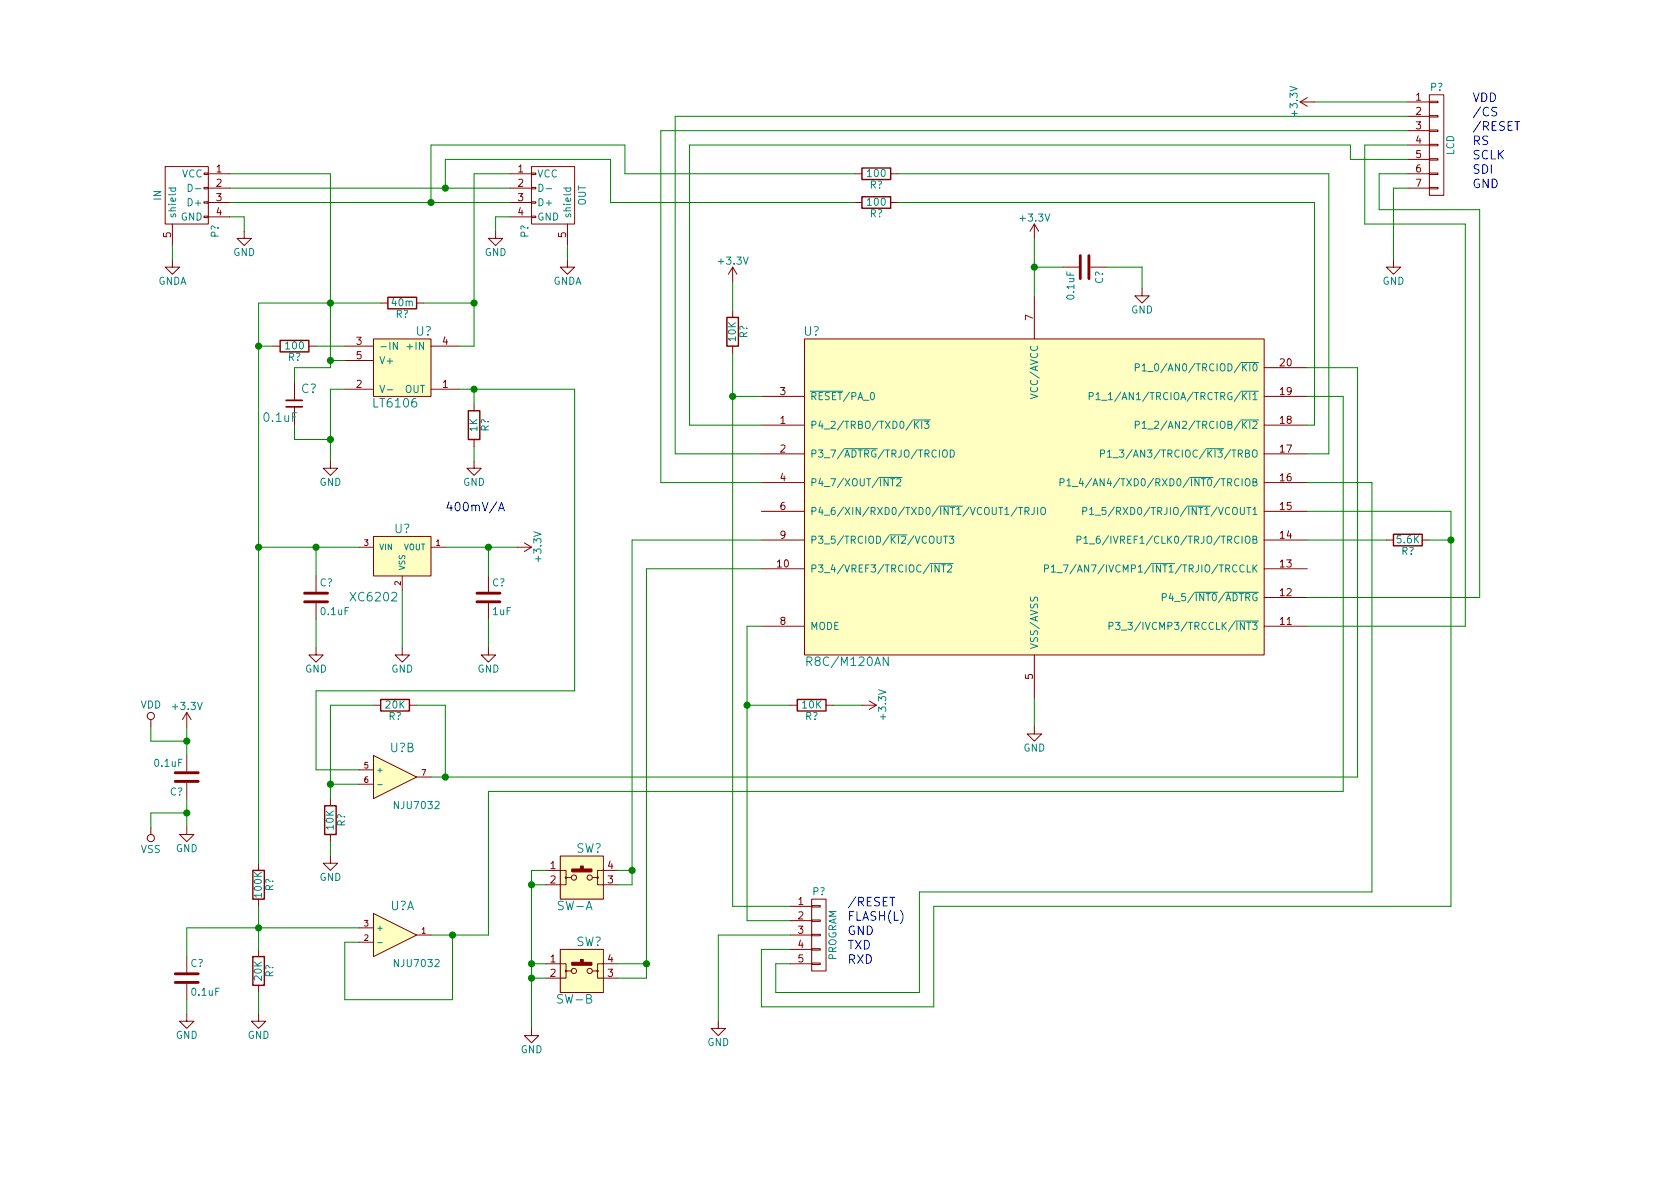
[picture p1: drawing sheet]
EESchema Schematic File Version 2
LIBS:power
LIBS:device
LIBS:transistors
LIBS:conn
LIBS:linear
LIBS:regul
LIBS:74xx
LIBS:cmos4000
LIBS:adc-dac
LIBS:memory
LIBS:xilinx
LIBS:microcontrollers
LIBS:dsp
LIBS:microchip
LIBS:analog_switches
LIBS:motorola
LIBS:texas
LIBS:intel
LIBS:audio
LIBS:interface
LIBS:digital-audio
LIBS:philips
LIBS:display
LIBS:cypress
LIBS:siliconi
LIBS:opto
LIBS:atmel
LIBS:contrib
LIBS:valves
LIBS:akizuki
LIBS:renesas
LIBS:usb_checker-cache
EELAYER 25 0
EELAYER END
$Descr A4 11693 8268
encoding utf-8
Sheet 1 1
Title ""
Date ""
Rev ""
Comp ""
Comment1 ""
Comment2 ""
Comment3 ""
Comment4 ""
$EndDescr
$Comp
L LT6106 U?
U 1 1
P 2800 2600
F 0 "U?" H 2950 2900 60  0000 C CNN
F 1 "LT6106" H 2750 2400 60  0000 C CNN
F 2 "" H 2800 2600 60  0000 C CNN
F 3 "" H 2800 2600 60  0000 C CNN
	1    2800 2600
	1    0    0    -1  
$EndComp
$Comp
L R R?
U 1 1
P 2800 2100
F 0 "R?" V 2880 2100 50  0000 C CNN
F 1 "40m" V 2800 2100 50  0000 C CNN
F 2 "" V 2730 2100 50  0000 C CNN
F 3 "" H 2800 2100 50  0000 C CNN
	1    2800 2100
	0    1    1    0   
$EndComp
$Comp
L R R?
U 1 1
P 2050 2400
F 0 "R?" V 2130 2400 50  0000 C CNN
F 1 "100" V 2050 2400 50  0000 C CNN
F 2 "" V 1980 2400 50  0000 C CNN
F 3 "" H 2050 2400 50  0000 C CNN
	1    2050 2400
	0    1    1    0   
$EndComp
Wire Wire Line
	2200 2400 2400 2400
Wire Wire Line
	1900 2400 1800 2400
Wire Wire Line
	1800 2100 2650 2100
Wire Wire Line
	2950 2100 3300 2100
Wire Wire Line
	3300 1200 3300 2400
Wire Wire Line
	3300 2400 3200 2400
$Comp
L R R?
U 1 1
P 3300 2950
F 0 "R?" V 3380 2950 50  0000 C CNN
F 1 "1K" V 3300 2950 50  0000 C CNN
F 2 "" V 3230 2950 50  0000 C CNN
F 3 "" H 3300 2950 50  0000 C CNN
	1    3300 2950
	1    0    0    -1  
$EndComp
$Comp
L GND #PWR?
U 1 1
P 3300 3200
F 0 "#PWR?" H 3300 2950 50  0001 C CNN
F 1 "GND" H 3300 3050 50  0000 C CNN
F 2 "" H 3300 3200 50  0000 C CNN
F 3 "" H 3300 3200 50  0000 C CNN
	1    3300 3200
	1    0    0    -1  
$EndComp
Wire Wire Line
	3300 2800 3300 2700
Wire Wire Line
	3200 2700 4000 2700
Wire Wire Line
	3300 3200 3300 3100
Wire Wire Line
	2400 2500 2300 2500
Wire Wire Line
	2300 1200 2300 2550
Connection ~ 2300 2100
Wire Wire Line
	2400 2700 2300 2700
Wire Wire Line
	2300 2700 2300 3200
$Comp
L GND #PWR?
U 1 1
P 2300 3200
F 0 "#PWR?" H 2300 2950 50  0001 C CNN
F 1 "GND" H 2300 3050 50  0000 C CNN
F 2 "" H 2300 3200 50  0000 C CNN
F 3 "" H 2300 3200 50  0000 C CNN
	1    2300 3200
	1    0    0    -1  
$EndComp
$Comp
L CAP C?
U 1 1
P 2050 2800
F 0 "C?" H 2150 2900 60  0000 C CNN
F 1 "0.1uF" H 1950 2700 60  0000 C CNN
F 2 "" V 2050 2800 60  0000 C CNN
F 3 "" V 2050 2800 60  0000 C CNN
	1    2050 2800
	1    0    0    -1  
$EndComp
Wire Wire Line
	2300 2550 2050 2550
Wire Wire Line
	2050 2550 2050 2650
Connection ~ 2300 2500
Wire Wire Line
	2050 2950 2050 3050
Wire Wire Line
	2050 3050 2300 3050
Connection ~ 2300 3050
$Comp
L R8C/M120AN U?
U 1 1
P 7200 3450
F 0 "U?" H 5650 4600 60  0000 C CNN
F 1 "R8C/M120AN" H 5900 2300 60  0000 C CNN
F 2 "" H 7200 3450 60  0000 C CNN
F 3 "" H 7200 3450 60  0000 C CNN
	1    7200 3450
	1    0    0    -1  
$EndComp
Text Notes 3100 3550 0    60   ~ 0
400mV/A
$Comp
L XC6202 U?
U 1 1
P 2800 3900
F 0 "U?" H 2800 4125 60  0000 C CNN
F 1 "XC6202" H 2600 3650 60  0000 C CNN
F 2 "" H 2800 4125 60  0000 C CNN
F 3 "" H 2800 4125 60  0000 C CNN
	1    2800 3900
	1    0    0    -1  
$EndComp
$Comp
L USB_A P?
U 1 1
P 3850 1400
F 0 "P?" H 4050 1200 50  0000 C CNN
F 1 "OUT" H 3800 1600 50  0000 C CNN
F 2 "" V 3800 1300 50  0000 C CNN
F 3 "" V 3800 1300 50  0000 C CNN
	1    3850 1400
	0    1    1    0   
$EndComp
$Comp
L USB_A P?
U 1 1
P 1300 1400
F 0 "P?" H 1500 1200 50  0000 C CNN
F 1 "IN" H 1250 1600 50  0000 C CNN
F 2 "" V 1250 1300 50  0000 C CNN
F 3 "" V 1250 1300 50  0000 C CNN
	1    1300 1400
	0    -1   1    0   
$EndComp
Wire Wire Line
	1600 1200 2300 1200
Wire Wire Line
	3300 1200 3550 1200
Connection ~ 3300 2100
Wire Wire Line
	1600 1500 1700 1500
Wire Wire Line
	1700 1500 1700 1600
Wire Wire Line
	3550 1500 3450 1500
Wire Wire Line
	3450 1500 3450 1600
$Comp
L GND #PWR?
U 1 1
P 1700 1600
F 0 "#PWR?" H 1700 1350 50  0001 C CNN
F 1 "GND" H 1700 1450 50  0000 C CNN
F 2 "" H 1700 1600 50  0000 C CNN
F 3 "" H 1700 1600 50  0000 C CNN
	1    1700 1600
	1    0    0    -1  
$EndComp
$Comp
L GND #PWR?
U 1 1
P 3450 1600
F 0 "#PWR?" H 3450 1350 50  0001 C CNN
F 1 "GND" H 3450 1450 50  0000 C CNN
F 2 "" H 3450 1600 50  0000 C CNN
F 3 "" H 3450 1600 50  0000 C CNN
	1    3450 1600
	1    0    0    -1  
$EndComp
$Comp
L GNDA #PWR?
U 1 1
P 1200 1800
F 0 "#PWR?" H 1200 1550 50  0001 C CNN
F 1 "GNDA" H 1200 1650 50  0000 C CNN
F 2 "" H 1200 1800 50  0000 C CNN
F 3 "" H 1200 1800 50  0000 C CNN
	1    1200 1800
	1    0    0    -1  
$EndComp
$Comp
L GNDA #PWR?
U 1 1
P 3950 1800
F 0 "#PWR?" H 3950 1550 50  0001 C CNN
F 1 "GNDA" H 3950 1650 50  0000 C CNN
F 2 "" H 3950 1800 50  0000 C CNN
F 3 "" H 3950 1800 50  0000 C CNN
	1    3950 1800
	1    0    0    -1  
$EndComp
Wire Wire Line
	3950 1800 3950 1700
Wire Wire Line
	1200 1800 1200 1700
Wire Wire Line
	1600 1300 3550 1300
Wire Wire Line
	1600 1400 3550 1400
Wire Wire Line
	1800 3800 2500 3800
Connection ~ 1800 2400
Wire Wire Line
	3100 3800 3600 3800
$Comp
L +3.3V #PWR?
U 1 1
P 3600 3800
F 0 "#PWR?" H 3600 3650 50  0001 C CNN
F 1 "+3.3V" H 3600 3940 50  0000 C CNN
F 2 "" H 3600 3800 50  0000 C CNN
F 3 "" H 3600 3800 50  0000 C CNN
	1    3600 3800
	0    1    1    0   
$EndComp
$Comp
L C C?
U 1 1
P 2200 4150
F 0 "C?" H 2225 4250 50  0000 L CNN
F 1 "0.1uF" H 2225 4050 50  0000 L CNN
F 2 "" H 2238 4000 50  0000 C CNN
F 3 "" H 2200 4150 50  0000 C CNN
	1    2200 4150
	1    0    0    -1  
$EndComp
$Comp
L C C?
U 1 1
P 3400 4150
F 0 "C?" H 3425 4250 50  0000 L CNN
F 1 "1uF" H 3425 4050 50  0000 L CNN
F 2 "" H 3438 4000 50  0000 C CNN
F 3 "" H 3400 4150 50  0000 C CNN
	1    3400 4150
	1    0    0    -1  
$EndComp
Wire Wire Line
	2200 4000 2200 3800
Connection ~ 2200 3800
Wire Wire Line
	3400 4000 3400 3800
Connection ~ 3400 3800
Wire Wire Line
	2200 4300 2200 4500
Wire Wire Line
	3400 4500 3400 4300
$Comp
L GND #PWR?
U 1 1
P 2200 4500
F 0 "#PWR?" H 2200 4250 50  0001 C CNN
F 1 "GND" H 2200 4350 50  0000 C CNN
F 2 "" H 2200 4500 50  0000 C CNN
F 3 "" H 2200 4500 50  0000 C CNN
	1    2200 4500
	1    0    0    -1  
$EndComp
$Comp
L GND #PWR?
U 1 1
P 3400 4500
F 0 "#PWR?" H 3400 4250 50  0001 C CNN
F 1 "GND" H 3400 4350 50  0000 C CNN
F 2 "" H 3400 4500 50  0000 C CNN
F 3 "" H 3400 4500 50  0000 C CNN
	1    3400 4500
	1    0    0    -1  
$EndComp
$Comp
L GND #PWR?
U 1 1
P 2800 4500
F 0 "#PWR?" H 2800 4250 50  0001 C CNN
F 1 "GND" H 2800 4350 50  0000 C CNN
F 2 "" H 2800 4500 50  0000 C CNN
F 3 "" H 2800 4500 50  0000 C CNN
	1    2800 4500
	1    0    0    -1  
$EndComp
Wire Wire Line
	2800 4500 2800 4100
$Comp
L NJU7032 U?
U 2 1
P 2750 5400
F 0 "U?" H 2800 5600 60  0000 C CNN
F 1 "NJU7032" H 2900 5200 50  0000 C CNN
F 2 "" H 2750 5400 60  0000 C CNN
F 3 "" H 2750 5400 60  0000 C CNN
	2    2750 5400
	1    0    0    -1  
$EndComp
$Comp
L NJU7032 U?
U 1 1
P 2750 6500
F 0 "U?" H 2800 6700 60  0000 C CNN
F 1 "NJU7032" H 2900 6300 50  0000 C CNN
F 2 "" H 2750 6500 60  0000 C CNN
F 3 "" H 2750 6500 60  0000 C CNN
	1    2750 6500
	1    0    0    -1  
$EndComp
$Comp
L R R?
U 1 1
P 2750 4900
F 0 "R?" V 2830 4900 50  0000 C CNN
F 1 "20K" V 2750 4900 50  0000 C CNN
F 2 "" V 2680 4900 50  0000 C CNN
F 3 "" H 2750 4900 50  0000 C CNN
	1    2750 4900
	0    1    1    0   
$EndComp
$Comp
L R R?
U 1 1
P 2300 5700
F 0 "R?" V 2380 5700 50  0000 C CNN
F 1 "10K" V 2300 5700 50  0000 C CNN
F 2 "" V 2230 5700 50  0000 C CNN
F 3 "" H 2300 5700 50  0000 C CNN
	1    2300 5700
	1    0    0    -1  
$EndComp
Wire Wire Line
	3000 5400 9450 5400
Wire Wire Line
	3100 5400 3100 4900
Wire Wire Line
	3100 4900 2900 4900
Wire Wire Line
	2600 4900 2300 4900
Wire Wire Line
	2300 4900 2300 5550
Wire Wire Line
	2300 5450 2500 5450
Connection ~ 2300 5450
Wire Wire Line
	2300 5850 2300 5950
$Comp
L GND #PWR?
U 1 1
P 2300 5950
F 0 "#PWR?" H 2300 5700 50  0001 C CNN
F 1 "GND" H 2300 5800 50  0000 C CNN
F 2 "" H 2300 5950 50  0000 C CNN
F 3 "" H 2300 5950 50  0000 C CNN
	1    2300 5950
	1    0    0    -1  
$EndComp
Wire Wire Line
	4000 2700 4000 4800
Wire Wire Line
	4000 4800 2200 4800
Wire Wire Line
	2200 4800 2200 5350
Wire Wire Line
	2200 5350 2500 5350
Connection ~ 3300 2700
Connection ~ 1800 3800
$Comp
L C C?
U 1 1
P 1300 5400
F 0 "C?" H 1325 5500 50  0000 L CNN
F 1 "0.1uF" H 1325 5300 50  0000 L CNN
F 2 "" H 1338 5250 50  0000 C CNN
F 3 "" H 1300 5400 50  0000 C CNN
	1    1300 5400
	-1   0    0    1   
$EndComp
$Comp
L GND #PWR?
U 1 1
P 1300 5750
F 0 "#PWR?" H 1300 5500 50  0001 C CNN
F 1 "GND" H 1300 5600 50  0000 C CNN
F 2 "" H 1300 5750 50  0000 C CNN
F 3 "" H 1300 5750 50  0000 C CNN
	1    1300 5750
	1    0    0    -1  
$EndComp
$Comp
L R R?
U 1 1
P 5100 2300
F 0 "R?" V 5180 2300 50  0000 C CNN
F 1 "10K" V 5100 2300 50  0000 C CNN
F 2 "" V 5030 2300 50  0000 C CNN
F 3 "" H 5100 2300 50  0000 C CNN
	1    5100 2300
	1    0    0    -1  
$EndComp
Wire Wire Line
	5100 2150 5100 1950
$Comp
L +3.3V #PWR?
U 1 1
P 5100 1950
F 0 "#PWR?" H 5100 1800 50  0001 C CNN
F 1 "+3.3V" H 5100 2090 50  0000 C CNN
F 2 "" H 5100 1950 50  0000 C CNN
F 3 "" H 5100 1950 50  0000 C CNN
	1    5100 1950
	1    0    0    -1  
$EndComp
Wire Wire Line
	7200 2050 7200 1650
Wire Wire Line
	7200 1850 7400 1850
Connection ~ 7200 1850
$Comp
L C C?
U 1 1
P 7550 1850
F 0 "C?" H 7575 1950 50  0000 L CNN
F 1 "0.1uF" H 7575 1750 50  0000 L CNN
F 2 "" H 7588 1700 50  0000 C CNN
F 3 "" H 7550 1850 50  0000 C CNN
	1    7550 1850
	0    1    1    0   
$EndComp
$Comp
L +3.3V #PWR?
U 1 1
P 7200 1650
F 0 "#PWR?" H 7200 1500 50  0001 C CNN
F 1 "+3.3V" H 7200 1790 50  0000 C CNN
F 2 "" H 7200 1650 50  0000 C CNN
F 3 "" H 7200 1650 50  0000 C CNN
	1    7200 1650
	1    0    0    -1  
$EndComp
Wire Wire Line
	7700 1850 7950 1850
Wire Wire Line
	7950 1850 7950 2000
$Comp
L GND #PWR?
U 1 1
P 7950 2000
F 0 "#PWR?" H 7950 1750 50  0001 C CNN
F 1 "GND" H 7950 1850 50  0000 C CNN
F 2 "" H 7950 2000 50  0000 C CNN
F 3 "" H 7950 2000 50  0000 C CNN
	1    7950 2000
	1    0    0    -1  
$EndComp
Wire Wire Line
	7200 4850 7200 5050
$Comp
L GND #PWR?
U 1 1
P 7200 5050
F 0 "#PWR?" H 7200 4800 50  0001 C CNN
F 1 "GND" H 7200 4900 50  0000 C CNN
F 2 "" H 7200 5050 50  0000 C CNN
F 3 "" H 7200 5050 50  0000 C CNN
	1    7200 5050
	1    0    0    -1  
$EndComp
$Comp
L R R?
U 1 1
P 5650 4900
F 0 "R?" V 5730 4900 50  0000 C CNN
F 1 "10K" V 5650 4900 50  0000 C CNN
F 2 "" V 5580 4900 50  0000 C CNN
F 3 "" H 5650 4900 50  0000 C CNN
	1    5650 4900
	0    1    1    0   
$EndComp
Wire Wire Line
	5800 4900 6000 4900
$Comp
L +3.3V #PWR?
U 1 1
P 6000 4900
F 0 "#PWR?" H 6000 4750 50  0001 C CNN
F 1 "+3.3V" H 6000 5040 50  0000 C CNN
F 2 "" H 6000 4900 50  0000 C CNN
F 3 "" H 6000 4900 50  0000 C CNN
	1    6000 4900
	0    1    1    0   
$EndComp
Wire Wire Line
	9100 2550 9450 2550
Connection ~ 3100 5400
$Comp
L CONN_01X05 P?
U 1 1
P 5700 6500
F 0 "P?" H 5700 6800 50  0000 C CNN
F 1 "PROGRAM" V 5800 6500 50  0000 C CNN
F 2 "" H 5700 6500 50  0000 C CNN
F 3 "" H 5700 6500 50  0000 C CNN
	1    5700 6500
	1    0    0    -1  
$EndComp
Text Notes 5900 6300 0    60   ~ 0
/RESET
Text Notes 5900 6400 0    60   ~ 0
FLASH(L)
Text Notes 5900 6500 0    60   ~ 0
GND
Text Notes 5900 6600 0    60   ~ 0
TXD
Text Notes 5900 6700 0    60   ~ 0
RXD
Wire Wire Line
	5500 6500 5000 6500
Wire Wire Line
	5000 6500 5000 7100
$Comp
L GND #PWR?
U 1 1
P 5000 7100
F 0 "#PWR?" H 5000 6850 50  0001 C CNN
F 1 "GND" H 5000 6950 50  0000 C CNN
F 2 "" H 5000 7100 50  0000 C CNN
F 3 "" H 5000 7100 50  0000 C CNN
	1    5000 7100
	1    0    0    -1  
$EndComp
$Comp
L R R?
U 1 1
P 9800 3750
F 0 "R?" V 9880 3750 50  0000 C CNN
F 1 "5.6K" V 9800 3750 50  0000 C CNN
F 2 "" V 9730 3750 50  0000 C CNN
F 3 "" H 9800 3750 50  0000 C CNN
	1    9800 3750
	0    1    1    0   
$EndComp
Wire Wire Line
	9100 3550 10100 3550
Connection ~ 10100 3750
Wire Wire Line
	6400 6200 9550 6200
Wire Wire Line
	9100 3350 9550 3350
Wire Wire Line
	9100 2750 9350 2750
Wire Wire Line
	3400 5500 9350 5500
Wire Wire Line
	3400 5500 3400 6500
Wire Wire Line
	3400 6500 3000 6500
Wire Wire Line
	2500 6550 2400 6550
Wire Wire Line
	2400 6550 2400 6950
Wire Wire Line
	2400 6950 3150 6950
Wire Wire Line
	3150 6950 3150 6500
Connection ~ 3150 6500
$Comp
L R R?
U 1 1
P 1800 6750
F 0 "R?" V 1880 6750 50  0000 C CNN
F 1 "20K" V 1800 6750 50  0000 C CNN
F 2 "" V 1730 6750 50  0000 C CNN
F 3 "" H 1800 6750 50  0000 C CNN
	1    1800 6750
	1    0    0    -1  
$EndComp
$Comp
L R R?
U 1 1
P 1800 6150
F 0 "R?" V 1880 6150 50  0000 C CNN
F 1 "100K" V 1800 6150 50  0000 C CNN
F 2 "" V 1730 6150 50  0000 C CNN
F 3 "" H 1800 6150 50  0000 C CNN
	1    1800 6150
	1    0    0    -1  
$EndComp
Wire Wire Line
	1800 6300 1800 6600
Wire Wire Line
	1300 6450 2500 6450
Connection ~ 1800 6450
Wire Wire Line
	1800 6900 1800 7050
$Comp
L GND #PWR?
U 1 1
P 1800 7050
F 0 "#PWR?" H 1800 6800 50  0001 C CNN
F 1 "GND" H 1800 6900 50  0000 C CNN
F 2 "" H 1800 7050 50  0000 C CNN
F 3 "" H 1800 7050 50  0000 C CNN
	1    1800 7050
	1    0    0    -1  
$EndComp
Wire Wire Line
	1800 2100 1800 6000
$Comp
L C C?
U 1 1
P 1300 6800
F 0 "C?" H 1325 6900 50  0000 L CNN
F 1 "0.1uF" H 1325 6700 50  0000 L CNN
F 2 "" H 1338 6650 50  0000 C CNN
F 3 "" H 1300 6800 50  0000 C CNN
	1    1300 6800
	1    0    0    -1  
$EndComp
Wire Wire Line
	1300 6950 1300 7050
$Comp
L GND #PWR?
U 1 1
P 1300 7050
F 0 "#PWR?" H 1300 6800 50  0001 C CNN
F 1 "GND" H 1300 6900 50  0000 C CNN
F 2 "" H 1300 7050 50  0000 C CNN
F 3 "" H 1300 7050 50  0000 C CNN
	1    1300 7050
	1    0    0    -1  
$EndComp
Wire Wire Line
	1300 6650 1300 6450
$Comp
L 2P-SW SW?
U 1 1
P 4050 6100
F 0 "SW?" H 4100 6300 60  0000 C CNN
F 1 "SW-A" H 4000 5900 60  0000 C CNN
F 2 "" H 4055 6100 60  0000 C CNN
F 3 "" H 4055 6100 60  0000 C CNN
	1    4050 6100
	1    0    0    -1  
$EndComp
$Comp
L 2P-SW SW?
U 1 1
P 4050 6750
F 0 "SW?" H 4100 6950 60  0000 C CNN
F 1 "SW-B" H 4000 6550 60  0000 C CNN
F 2 "" H 4055 6750 60  0000 C CNN
F 3 "" H 4055 6750 60  0000 C CNN
	1    4050 6750
	1    0    0    -1  
$EndComp
Wire Wire Line
	3800 6800 3700 6800
Wire Wire Line
	3700 6050 3700 7150
$Comp
L GND #PWR?
U 1 1
P 3700 7150
F 0 "#PWR?" H 3700 6900 50  0001 C CNN
F 1 "GND" H 3700 7000 50  0000 C CNN
F 2 "" H 3700 7150 50  0000 C CNN
F 3 "" H 3700 7150 50  0000 C CNN
	1    3700 7150
	1    0    0    -1  
$EndComp
Wire Wire Line
	3700 6700 3800 6700
Connection ~ 3700 6800
Wire Wire Line
	3700 6150 3800 6150
Connection ~ 3700 6700
Wire Wire Line
	3700 6050 3800 6050
Connection ~ 3700 6150
Wire Wire Line
	5300 3750 4400 3750
Wire Wire Line
	4400 3750 4400 6150
Wire Wire Line
	4400 6150 4300 6150
Wire Wire Line
	4300 6050 4400 6050
Connection ~ 4400 6050
Wire Wire Line
	5300 3950 4500 3950
Wire Wire Line
	4500 3950 4500 6800
Wire Wire Line
	4500 6700 4300 6700
Wire Wire Line
	4500 6800 4300 6800
Connection ~ 4500 6700
$Comp
L CONN_01X07 P?
U 1 1
P 10000 1000
F 0 "P?" H 10000 1400 50  0000 C CNN
F 1 "LCD" V 10100 1000 50  0000 C CNN
F 2 "" H 10000 1000 50  0000 C CNN
F 3 "" H 10000 1000 50  0000 C CNN
	1    10000 1000
	1    0    0    -1  
$EndComp
Text Notes 10250 700  0    60   ~ 0
VDD
Text Notes 10250 800  0    60   ~ 0
/CS
Text Notes 10250 900  0    60   ~ 0
/RESET
Text Notes 10250 1000 0    60   ~ 0
RS
Text Notes 10250 1100 0    60   ~ 0
SCLK
Text Notes 10250 1200 0    60   ~ 0
SDI
Text Notes 10250 1300 0    60   ~ 0
GND
Wire Wire Line
	4800 2950 5300 2950
Wire Wire Line
	9800 800  4700 800 
Wire Wire Line
	4700 800  4700 3150
Wire Wire Line
	4700 3150 5300 3150
Wire Wire Line
	5300 3350 4600 3350
Wire Wire Line
	4600 3350 4600 900 
Wire Wire Line
	4600 900  9800 900 
Wire Wire Line
	10200 4350 9100 4350
Wire Wire Line
	9100 4150 10300 4150
Wire Wire Line
	9800 700  9150 700 
$Comp
L GND #PWR?
U 1 1
P 9700 1800
F 0 "#PWR?" H 9700 1550 50  0001 C CNN
F 1 "GND" H 9700 1650 50  0000 C CNN
F 2 "" H 9700 1800 50  0000 C CNN
F 3 "" H 9700 1800 50  0000 C CNN
	1    9700 1800
	1    0    0    -1  
$EndComp
$Comp
L +3.3V #PWR?
U 1 1
P 9150 700
F 0 "#PWR?" H 9150 550 50  0001 C CNN
F 1 "+3.3V" H 9150 840 50  0000 C CNN
F 2 "" H 9150 700 50  0000 C CNN
F 3 "" H 9150 700 50  0000 C CNN
	1    9150 700 
	0    -1   -1   0   
$EndComp
Wire Wire Line
	9700 1300 9700 1800
Wire Wire Line
	4800 1000 4800 2950
Wire Wire Line
	3100 1300 3100 1100
Wire Wire Line
	3100 1100 4250 1100
Connection ~ 3100 1300
Wire Wire Line
	4350 1000 3000 1000
Wire Wire Line
	3000 1000 3000 1400
Connection ~ 3000 1400
Wire Wire Line
	9550 3350 9550 6200
Wire Wire Line
	9450 2550 9450 5400
Wire Wire Line
	9350 5500 9350 2750
Wire Wire Line
	9950 3750 10100 3750
Wire Wire Line
	9650 3750 9100 3750
$Comp
L R R?
U 1 1
P 6100 1200
F 0 "R?" V 6180 1200 50  0000 C CNN
F 1 "100" V 6100 1200 50  0000 C CNN
F 2 "" V 6030 1200 50  0000 C CNN
F 3 "" H 6100 1200 50  0000 C CNN
	1    6100 1200
	0    1    1    0   
$EndComp
$Comp
L R R?
U 1 1
P 6100 1400
F 0 "R?" V 6180 1400 50  0000 C CNN
F 1 "100" V 6100 1400 50  0000 C CNN
F 2 "" V 6030 1400 50  0000 C CNN
F 3 "" H 6100 1400 50  0000 C CNN
	1    6100 1400
	0    1    1    0   
$EndComp
Wire Wire Line
	4350 1000 4350 1200
Wire Wire Line
	4350 1200 5950 1200
Wire Wire Line
	5950 1400 4250 1400
Wire Wire Line
	4250 1400 4250 1100
Wire Wire Line
	6250 1400 9150 1400
Wire Wire Line
	9150 1400 9150 2950
Wire Wire Line
	9150 2950 9100 2950
Wire Wire Line
	9100 3150 9250 3150
Wire Wire Line
	9250 3150 9250 1200
Wire Wire Line
	9250 1200 6250 1200
Wire Wire Line
	5300 4350 5200 4350
Wire Wire Line
	5200 4350 5200 6400
Wire Wire Line
	5200 6400 5500 6400
Wire Wire Line
	5500 4900 5200 4900
Connection ~ 5200 4900
Wire Wire Line
	5100 6300 5500 6300
Wire Wire Line
	5100 2450 5100 6300
Wire Wire Line
	5100 2750 5300 2750
Connection ~ 5100 2750
Wire Wire Line
	5500 6700 5400 6700
Wire Wire Line
	5400 6700 5400 6900
Wire Wire Line
	5400 6900 6400 6900
Wire Wire Line
	6400 6900 6400 6200
Wire Wire Line
	5500 6600 5300 6600
Wire Wire Line
	5300 6600 5300 7000
Wire Wire Line
	5300 7000 6500 7000
Wire Wire Line
	6500 7000 6500 6300
Wire Wire Line
	6500 6300 10100 6300
Wire Wire Line
	10100 6300 10100 3550
$Comp
L +3.3V #PWR?
U 1 1
P 1300 5050
F 0 "#PWR?" H 1300 4900 50  0001 C CNN
F 1 "+3.3V" H 1300 5190 50  0000 C CNN
F 2 "" H 1300 5050 50  0000 C CNN
F 3 "" H 1300 5050 50  0000 C CNN
	1    1300 5050
	1    0    0    -1  
$EndComp
Wire Wire Line
	9500 1550 10200 1550
Wire Wire Line
	9500 1000 9800 1000
Wire Wire Line
	9700 1300 9800 1300
Wire Wire Line
	9800 1100 9400 1100
Wire Wire Line
	9400 1100 9400 1000
Wire Wire Line
	9400 1000 4800 1000
Wire Wire Line
	10300 1450 9600 1450
Wire Wire Line
	9600 1200 9800 1200
Wire Wire Line
	9600 1450 9600 1200
Wire Wire Line
	9500 1550 9500 1000
Wire Wire Line
	10300 4150 10300 1450
Wire Wire Line
	10200 1550 10200 4350
$Comp
L VSS #PWR?
U 1 1
P 1050 5750
F 0 "#PWR?" H 1050 5600 50  0001 C CNN
F 1 "VSS" H 1050 5900 50  0000 C CNN
F 2 "" H 1050 5750 50  0000 C CNN
F 3 "" H 1050 5750 50  0000 C CNN
	1    1050 5750
	-1   0    0    1   
$EndComp
$Comp
L VDD #PWR?
U 1 1
P 1050 5050
F 0 "#PWR?" H 1050 4900 50  0001 C CNN
F 1 "VDD" H 1050 5200 50  0000 C CNN
F 2 "" H 1050 5050 50  0000 C CNN
F 3 "" H 1050 5050 50  0000 C CNN
	1    1050 5050
	1    0    0    -1  
$EndComp
Wire Wire Line
	1300 5050 1300 5250
Wire Wire Line
	1300 5150 1050 5150
Wire Wire Line
	1050 5150 1050 5050
Connection ~ 1300 5150
Wire Wire Line
	1300 5550 1300 5750
Wire Wire Line
	1300 5650 1050 5650
Wire Wire Line
	1050 5650 1050 5750
Connection ~ 1300 5650
$EndSCHEMATC
